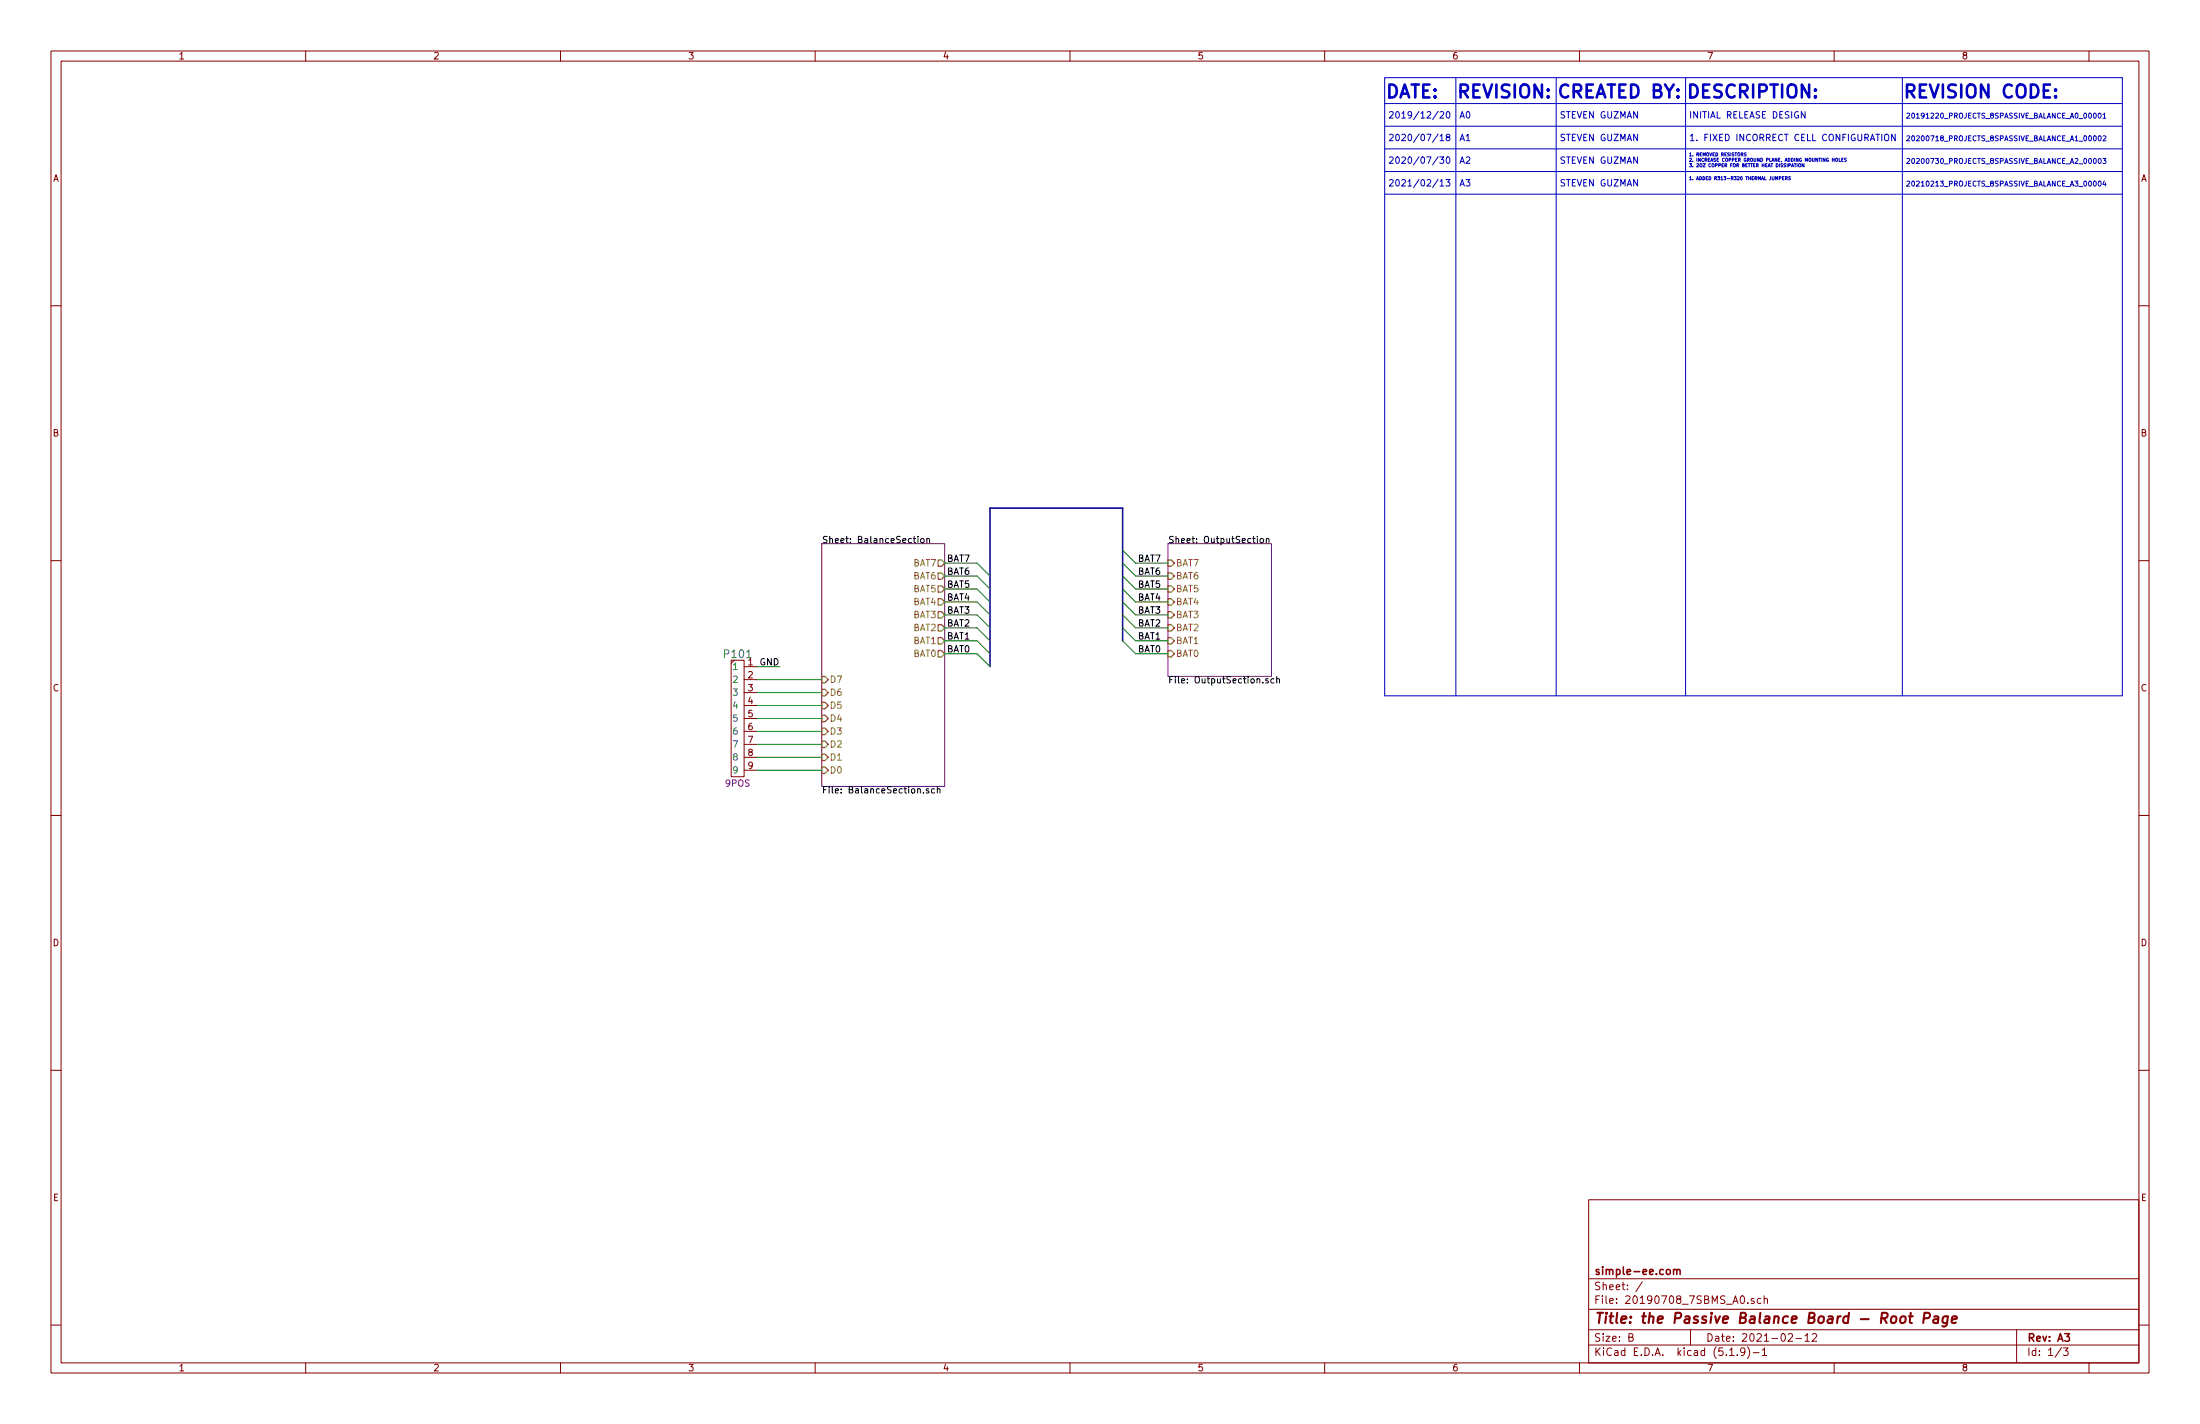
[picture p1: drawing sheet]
<svg xmlns="http://www.w3.org/2000/svg" width="432mm" height="279mm" viewBox="0 0 432 279" stroke-linecap="round" stroke-linejoin="round" font-family="sans-serif">
<g fill="none" stroke="#840000" stroke-width=".2">
<path d="M10 10h411.8v259.4h-411.8zM12 12h407.8v255.4h-407.8zM60 10v2M110 10v2M160 10v2M210 10v2M260 10v2M310 10v2M360 10v2M410 10v2M10 60h2M419.8 60h2"/>
<path d="M10 110h2M419.8 110h2M143.5 129.5h2.5v22.9h-2.5zM144.1 129.5l-.6 .7M146 130.8h2.6M146 133.4h2.6M146 135.9h2.6M146 138.4h2.6M10 160h2M146 141h2.6M146 143.5h2.6M146 146.1h2.6"/>
<path d="M146 148.6h2.6M146 151.1h2.6M419.8 160h2M10 210h2M419.8 210h2M311.8 235.4h108v32h-108zM10 260h2M311.8 256.9h108M311.8 250.9h108M322.4 251.5l-1.3 1.9M343.1 255.6v.2M344.3 254.8a.37 .37 0 0 0-.6 .2l.1 .2 .5 .1v.2l-.2 .3-.4-.1"/>
<path d="M345.6 254.8h-.4l-.3 .2 .1 .6 .2 .2 .4-.1M346.3 254.9v-.1a.37 .37 0 0 1 .6 .2v.8M346.3 254.3v1.5M419.8 260h2M60 267.4v2M110 267.4v2M160 267.4v2M210 267.4v2M260 267.4v2M310 267.4v2M311.8 263.9h108M311.8 260.9h108"/>
<path d="M319.7 262.4l.7-.1 .1-.2-.1-.4h-.7v1.5h.6l.2-.2 .1-.3-.4-.3M331.8 260.9v3M339.5 266h.8M341 265.8v.2M342.5 265.1l-.3 .3-.4-.1-.2-.2 .2-.6h.4l.3 .2-.1 .9-.3 .4h-.3M343 264.3a1.71 1.71 0 0 1 0 2.2M344.1 265.4h1.2M345.9 264.9l.4-.4v1.5M345.9 266h.9M351 261.8l.6-.1 .2 .4-.9 1.1h.9M352.5 262.6h1.1M354.3 262.1l.4-.4v1.5"/>
<path d="M354.3 263.2h.8M355.7 261.8l.6-.1 .2 .1 .1 .3-1 1.1h1M360 267.4v2M395.8 260.9v6.5M404.6 264.4l-1.2 1.9M405 264.5h.9l-.5 .5 .4 .2v.6l-.2 .2-.6-.2M410 267.4v2"/>
</g>
<path d="M373.1 258.4l.3-.1h.5l.1 .3v.6a.56 .56 0 0 1-.5 .4 .56 .56 0 0 1-.6-.4zM374.7 258.3h.7M375 257.6l-.2 1.7 .1 .2 .4 .1M377.6 258.6l1-.1a.54 .54 0 0 0 .2-.5 .54 .54 0 0 0-.3-.4h-.8l-.2 2M379.6 258.3h.8l-.1 1.3M380.4 258.7l-.6 .1a.4 .4 0 0 0-.4 .4 .4 .4 0 0 0 .3 .4l.6-.1M382.3 258.3a.68 .68 0 0 0-1 .3v.8l.3 .2 .6-.1M382.3 258.3l-.3 1.8a.53 .53 0 0 1-.8 .1M383.1 258.9l1-.2-.1-.4h-.7l-.3 1 .3 .3 .6-.1" fill="none" stroke="#840000" stroke-width=".41"/>
<path d="M328.5 249.2l.2-.1h.3l.1 1M328.5 249.1v1M329.1 249.3a.36 .36 0 0 1 .3-.2 .36 .36 0 0 1 .4 .2v.8" fill="none" stroke="#840000" stroke-width=".3"/>
<path d="M161.3 106.7h24.1v47.6h-24.1zM229.2 106.7h20.4v26h-20.4z" fill="none" stroke="#840084" stroke-width=".2"/>
<g fill="none" stroke="#000" stroke-width=".2">
<path d="M179.2 105.7h.5M179.4 105.2v1.1l.3 .2M180.2 105.2v.2M180.2 105.7v.8M180.8 105.7h.3l.3 .2-.1 .6h-.4l-.2-.2zM181.9 105.8l.5-.1v.8M181.9 105.7v.8M246.8 105.2v.2M246.8 105.7v.8M247.4 105.8l.2-.1 .3 .1 .1 .5-.1 .2-.5-.1zM248.5 105.8l.5-.1 .1 .8M248.5 105.7v.8"/>
<path d="M248.9 133.2h-.3l-.2 .2 .1 .1 .4 .2v.3h-.5M250 133.2h-.3l-.3 .2 .2 .6h.4M250.6 133.3l.5-.1v.8M250.6 132.7v1.3M181.3 155.5v.1M182.3 154.8h-.3l-.2 .1 .1 .2 .4 .1v.3h-.5M183.4 154.8h-.3l-.3 .2 .2 .5h.4M184 154.9l.5-.1v.8M184 154.3v1.3"/>
</g>
<g fill="none" stroke="#848400" stroke-width=".25">
<path d="M184.1 117.5h.7l.6 .6-.6 .6h-.7zM184.1 114.9h.7l.6 .7-.6 .6h-.7zM184.1 112.4h.7l.6 .6-.6 .7h-.7zM184.1 109.9h.7l.6 .6-.6 .6h-.7zM229.2 117.5h.7l.6 .6-.6 .6h-.7zM229.2 114.9h.7l.6 .7-.6 .6h-.7zM229.2 112.4h.7l.6 .6-.6 .7h-.7zM229.2 109.9h.7l.6 .6-.6 .6h-.7zM161.3 137.8h.6l.7 .6-.7 .7h-.6zM161.3 135.3h.6l.7 .6-.7 .6h-.6zM161.3 132.7h.6l.7 .7-.7 .6h-.6zM184.1 127.6h.7l.6 .7-.6 .6h-.7z"/>
<path d="M184.1 125.1h.7l.6 .6-.6 .7h-.7zM184.1 122.6h.7l.6 .6-.6 .6h-.7zM184.1 120h.7l.6 .7-.6 .6h-.7zM229.2 127.6h.7l.6 .7-.6 .6h-.7zM229.2 125.1h.7l.6 .6-.6 .7h-.7zM229.2 122.6h.7l.6 .6-.6 .6h-.7zM229.2 120h.7l.6 .7-.6 .6h-.7zM161.3 150.5h.6l.7 .6-.7 .7h-.6zM161.3 148h.6l.7 .6-.7 .6h-.6zM161.3 145.4h.6l.7 .7-.7 .6h-.6zM161.3 142.9h.6l.7 .6-.7 .6h-.6zM161.3 140.3h.6l.7 .7-.7 .6h-.6z"/>
</g>
<g fill="none" stroke="#0000c2" stroke-width=".2">
<path d="M271.8 15.2h144.8v121.3h-144.8zM285.7 15.2v121.3M305.4 15.2v121.3M330.8 15.2v121.3M373.4 15.2v121.3M271.8 20.3h144.8M271.8 24.8h144.8M271.8 29.2h144.8M271.8 33.7h144.8M271.8 38.1h144.8M282.3 35.2l-1.1 1.6M282.3 30.7l-1.1 1.7"/>
<path d="M282.3 26.3l-1.1 1.6M282.3 21.8l-1.1 1.7M282.6 30.8h.8l-.5 .5 .4 .1v.5l-.2 .2-.5-.2M282.7 35.6l.3-.4v1.3M282.7 26.7l.3-.4v1.3M282.7 22l.4-.1 .3 .4-.8 .9h.8M282.7 36.5h.7M282.7 27.6h.7M283.8 35.2h.8l-.5 .5 .4 .1 .1 .5-.3 .2-.5-.1M284 30.9l.1-.1a.67 .67 0 0 1 .5 .6 .67 .67 0 0 1-.5 .7l-.3-.5zM284 22l.1-.1a.67 .67 0 0 1 .5 .6 .67 .67 0 0 1-.5 .7l-.3-.5zM284.1 26.9l-.3-.3 .3-.3h.2l.3 .3-.1 .2-.7 .3v.3l.3 .2h.4l.1-.2v-.3l-.3-.2"/>
<path d="M342.7 30h-.3v.3a.22 .22 0 0 1 .3 0 .22 .22 0 0 1 0 .3h-.3M349.2 35h.3l.1-.3-.4-.1v.7M349.9 35h.2M350.2 34.6h-.3v.7h.3M350.4 35h.3l.1-.3-.4-.1v.7M350.6 35l.2 .3M351.4 34.7l-.2-.1-.1 .2 .3 .3v.1l-.3 .1M352.7 32.1v.6M353 32.2l.2-.1 .2 .1-.1 .5h-.3zM354.1 32.1v.6l-.4-.6v.6M354.3 21.9v1.3l-.8-1.3v1.3M361 31v.7h.3"/>
<path d="M361.5 31.3h.2M361.8 31h-.3v.7h.3M362.4 31.1h-.3v.2l.3 .3h-.4M369.9 26.5l.3-.2a.44 .44 0 0 1 .5 .5v.6l-.5 .2-.3-.2zM372 26.3v1.3l-.7-1.3v1.3M411 22.3l.1-.1a.53 .53 0 0 1 .3 .5 .53 .53 0 0 1-.3 .5l-.2-.4zM411 35.6l.1-.1a.53 .53 0 0 1 .3 .5 .53 .53 0 0 1-.3 .5l-.2-.4zM411 31.2l.1-.1a.53 .53 0 0 1 .3 .5 .53 .53 0 0 1-.3 .5l-.2-.4zM411 26.7l.1-.1a.53 .53 0 0 1 .3 .5 .53 .53 0 0 1-.3 .5l-.2-.3zM411.9 22.3l.2-.1a.48 .48 0 0 1 .3 .5 .48 .48 0 0 1-.4 .4l-.2-.3zM411.9 35.6l.2-.1a.48 .48 0 0 1 .3 .5 .48 .48 0 0 1-.4 .5l-.2-.4zM411.9 31.2l.2-.1a.48 .48 0 0 1 .3 .5 .48 .48 0 0 1-.4 .4l-.2-.3z"/>
<path d="M411.9 26.7l.2-.1a.48 .48 0 0 1 .3 .6 .48 .48 0 0 1-.4 .4l-.2-.3zM412.7 31.1h.6l-.3 .4h.3v.5l-.2 .1-.4-.1M412.7 22.5l.4-.3v1M412.7 26.7l.4-.1 .2 .3-.6 .7h.6M412.7 23.2h.6M413 35.5l-.3 .7h.7M413.2 35.9v.6"/>
</g>
<path d="M220.3 125.7v-26h-26v31.1" fill="none" stroke="#000084" stroke-width=".3"/>
<g fill="none" stroke="#008400" stroke-width=".2">
<path d="M185.4 118.1h6.4l2.5 2.6M185.4 115.6h6.4l2.5 2.5M185.4 113h6.4l2.5 2.6M185.4 110.5h6.4l2.5 2.5M220.3 118.1l2.6 2.6h6.3M220.3 115.6l2.6 2.5h6.3M220.3 113l2.6 2.6h6.3M220.3 110.5l2.6 2.5h6.3M220.3 108l2.6 2.5h6.3M148.6 133.4h12.7M148.6 135.9h12.7M148.6 138.4h12.7"/>
<path d="M148.6 130.8h4.4M185.4 120.7h6.4l2.5 2.5M185.4 123.2h6.4l2.5 2.5M185.4 128.3h6.4l2.5 2.5M185.4 125.7h6.4l2.5 2.6M220.3 120.7l2.6 2.5h6.3M220.3 125.7l2.6 2.6h6.3M220.3 123.2l2.6 2.5h6.3M148.6 141h12.7M148.6 143.5h12.7M148.6 146.1h12.7M148.6 148.6h12.7"/>
<path d="M148.6 151.1h12.7"/>
</g>
<g font-size="3.5" fill="#0000c2">
<text x="271.8" y="19.3">DATE:</text>
<text x="285.8" y="19.3">REVISION:</text>
<text x="305.4" y="19.3">CREATED BY:</text>
<text x="330.8" y="19.3">DESCRIPTION:</text>
<text x="373.4" y="19.3">REVISION CODE:</text>
</g>
<text font-size="2.8" fill="#840000" x="312.8" y="259.7">Title: the Passive Balance Board - Root Page</text>
<text font-size="2.1" fill="#008484" x="142.3" y="129.1">P101</text>
<g font-size="2.1" fill="#840000">
<text x="312.8" y="250.1">simple-ee.com</text>
<text x="312.8" y="255.8">File: 20190708_7SBMS_A0.sch</text>
<text x="312.8" y="253.1">Sheet: /</text>
<text x="312.8" y="263.2">Size: B</text>
<text x="334.8" y="263.2">Date: 2021-02-12</text>
<text x="397.8" y="263.2">Rev: A3</text>
<text x="312.8" y="266">KiCad E.D.A. kicad (5.1.9)-1</text>
<text x="397.8" y="266">Id: 1/3</text>
</g>
<g font-size="1.8" fill="#840000">
<text x="35" y="11.6">1</text>
<text x="85" y="11.6">2</text>
<text x="135" y="11.6">3</text>
<text x="185" y="11.6">4</text>
<text x="235" y="11.6">5</text>
<text x="285" y="11.6">6</text>
<text x="335" y="11.6">7</text>
<text x="385" y="11.6">8</text>
<text x="10.4" y="35.6">A</text>
<text x="420.2" y="35.6">A</text>
<text x="10.4" y="85.6">B</text>
<text x="420.2" y="85.6">B</text>
<text x="10.4" y="135.6">C</text>
<text x="146.8" y="133.1">2</text>
<text x="146.8" y="135.6">3</text>
<text x="420.2" y="135.6">C</text>
<text x="146.8" y="138.2">4</text>
<text x="146.8" y="140.7">5</text>
<text x="146.8" y="143.3">6</text>
<text x="146.8" y="145.8">7</text>
<text x="146.8" y="148.3">8</text>
<text x="146.8" y="150.9">9</text>
<text x="10.4" y="185.6">D</text>
<text x="420.2" y="185.6">D</text>
<text x="10.4" y="235.6">E</text>
<text x="420.2" y="235.6">E</text>
<text x="35" y="269">1</text>
<text x="85" y="269">2</text>
<text x="135" y="269">3</text>
<text x="185" y="269">4</text>
<text x="235" y="269">5</text>
<text x="285" y="269">6</text>
<text x="335" y="269">7</text>
<text x="385" y="269">8</text>
</g>
<g font-size="1.8" fill="#0000c2">
<text x="272.4" y="23.2">2019/12/20</text>
<text x="286.4" y="23.2">A0</text>
<text x="306.1" y="23.2">STEVEN GUZMAN</text>
<text x="331.5" y="23.2">INITIAL RELEASE DESIGN</text>
<text x="272.4" y="27.7">2020/07/18</text>
<text x="286.4" y="27.7">A1</text>
<text x="306.1" y="27.7">STEVEN GUZMAN</text>
<text x="331.5" y="27.7">1. FIXED INCORRECT CELL CONFIGURATION</text>
<text x="272.4" y="32.1">2020/07/30</text>
<text x="286.4" y="32.1">A2</text>
<text x="306.1" y="32.1">STEVEN GUZMAN</text>
<text x="272.4" y="36.6">2021/02/13</text>
<text x="286.4" y="36.6">A3</text>
<text x="306.1" y="36.6">STEVEN GUZMAN</text>
</g>
<g font-size="1.8">
<text x="161.3" y="106.6">Sheet: BalanceSection</text>
<text x="229.2" y="106.6">Sheet: OutputSection</text>
<text x="185.9" y="112.8">BAT6</text>
<text x="185.9" y="110.2">BAT7</text>
<text x="223.3" y="112.8">BAT6</text>
<text x="223.3" y="110.2">BAT7</text>
<text x="185.9" y="117.9">BAT4</text>
<text x="185.9" y="115.3">BAT5</text>
<text x="223.3" y="117.9">BAT4</text>
<text x="223.3" y="115.3">BAT5</text>
<text x="185.9" y="122.9">BAT2</text>
<text x="185.9" y="120.4">BAT3</text>
<text x="185.9" y="125.5">BAT1</text>
<text x="223.3" y="125.5">BAT1</text>
<text x="223.3" y="122.9">BAT2</text>
<text x="223.3" y="120.4">BAT3</text>
<text x="149.1" y="130.6">GND</text>
<text x="185.9" y="128">BAT0</text>
<text x="223.3" y="128">BAT0</text>
<text x="229.2" y="134.1">File: OutputSection.sch</text>
<text x="161.3" y="155.7">File: BalanceSection.sch</text>
</g>
<g font-size="1.8" fill="#848400">
<text x="179.3" y="113.7">BAT6</text>
<text x="179.3" y="111.1">BAT7</text>
<text x="230.8" y="113.7">BAT6</text>
<text x="230.8" y="111.1">BAT7</text>
<text x="179.3" y="118.7">BAT4</text>
<text x="179.3" y="116.2">BAT5</text>
<text x="230.8" y="118.7">BAT4</text>
<text x="230.8" y="116.2">BAT5</text>
<text x="179.3" y="123.8">BAT2</text>
<text x="179.3" y="121.3">BAT3</text>
<text x="230.8" y="123.8">BAT2</text>
<text x="230.8" y="121.3">BAT3</text>
<text x="179.3" y="128.9">BAT0</text>
<text x="179.3" y="126.4">BAT1</text>
<text x="230.8" y="128.9">BAT0</text>
<text x="230.8" y="126.4">BAT1</text>
<text x="162.8" y="136.5">D6</text>
<text x="162.8" y="134">D7</text>
<text x="162.8" y="141.6">D4</text>
<text x="162.8" y="139.1">D5</text>
<text x="162.8" y="149.2">D1</text>
<text x="162.8" y="146.7">D2</text>
<text x="162.8" y="144.1">D3</text>
<text x="162.8" y="151.8">D0</text>
</g>
<g font-size="1.8" fill="#008484">
<text x="144" y="131.4">1</text>
<text x="146.8" y="130.6">1</text>
<text x="144" y="134">2</text>
<text x="144" y="136.5">3</text>
<text x="144" y="139.1">4</text>
<text x="144" y="141.6">5</text>
<text x="144" y="144.1">6</text>
<text x="144" y="146.7">7</text>
<text x="144" y="149.2">8</text>
<text x="144" y="151.8">9</text>
</g>
<text font-size="1.8" fill="#840084" x="142.4" y="154.4">9POS</text>
<g font-size="1.4" fill="#0000c2">
<text x="374" y="23.2">20191220_PROJECTS_8SPASSIVE_BALANCE_A0_00001</text>
<text x="374" y="27.7">20200718_PROJECTS_8SPASSIVE_BALANCE_A1_00002</text>
<text x="374" y="32.1">20200730_PROJECTS_8SPASSIVE_BALANCE_A2_00003</text>
<text x="374" y="36.6">20210213_PROJECTS_8SPASSIVE_BALANCE_A3_00004</text>
</g>
<g font-size=".9" fill="#0000c2">
<text x="331.5" y="35.3">1. ADDED R313-R320 THERMAL JUMPERS</text>
<text x="331.5" y="30.7">1. REMOVED RESISTORS</text>
<text x="331.5" y="31.7">2. INCREASE COPPER GROUND PLANE, ADDING MOUNTING HOLES</text>
<text x="331.5" y="32.8">3. 2OZ COPPER FOR BETTER HEAT DISSIPATION</text>
</g>
</svg>
